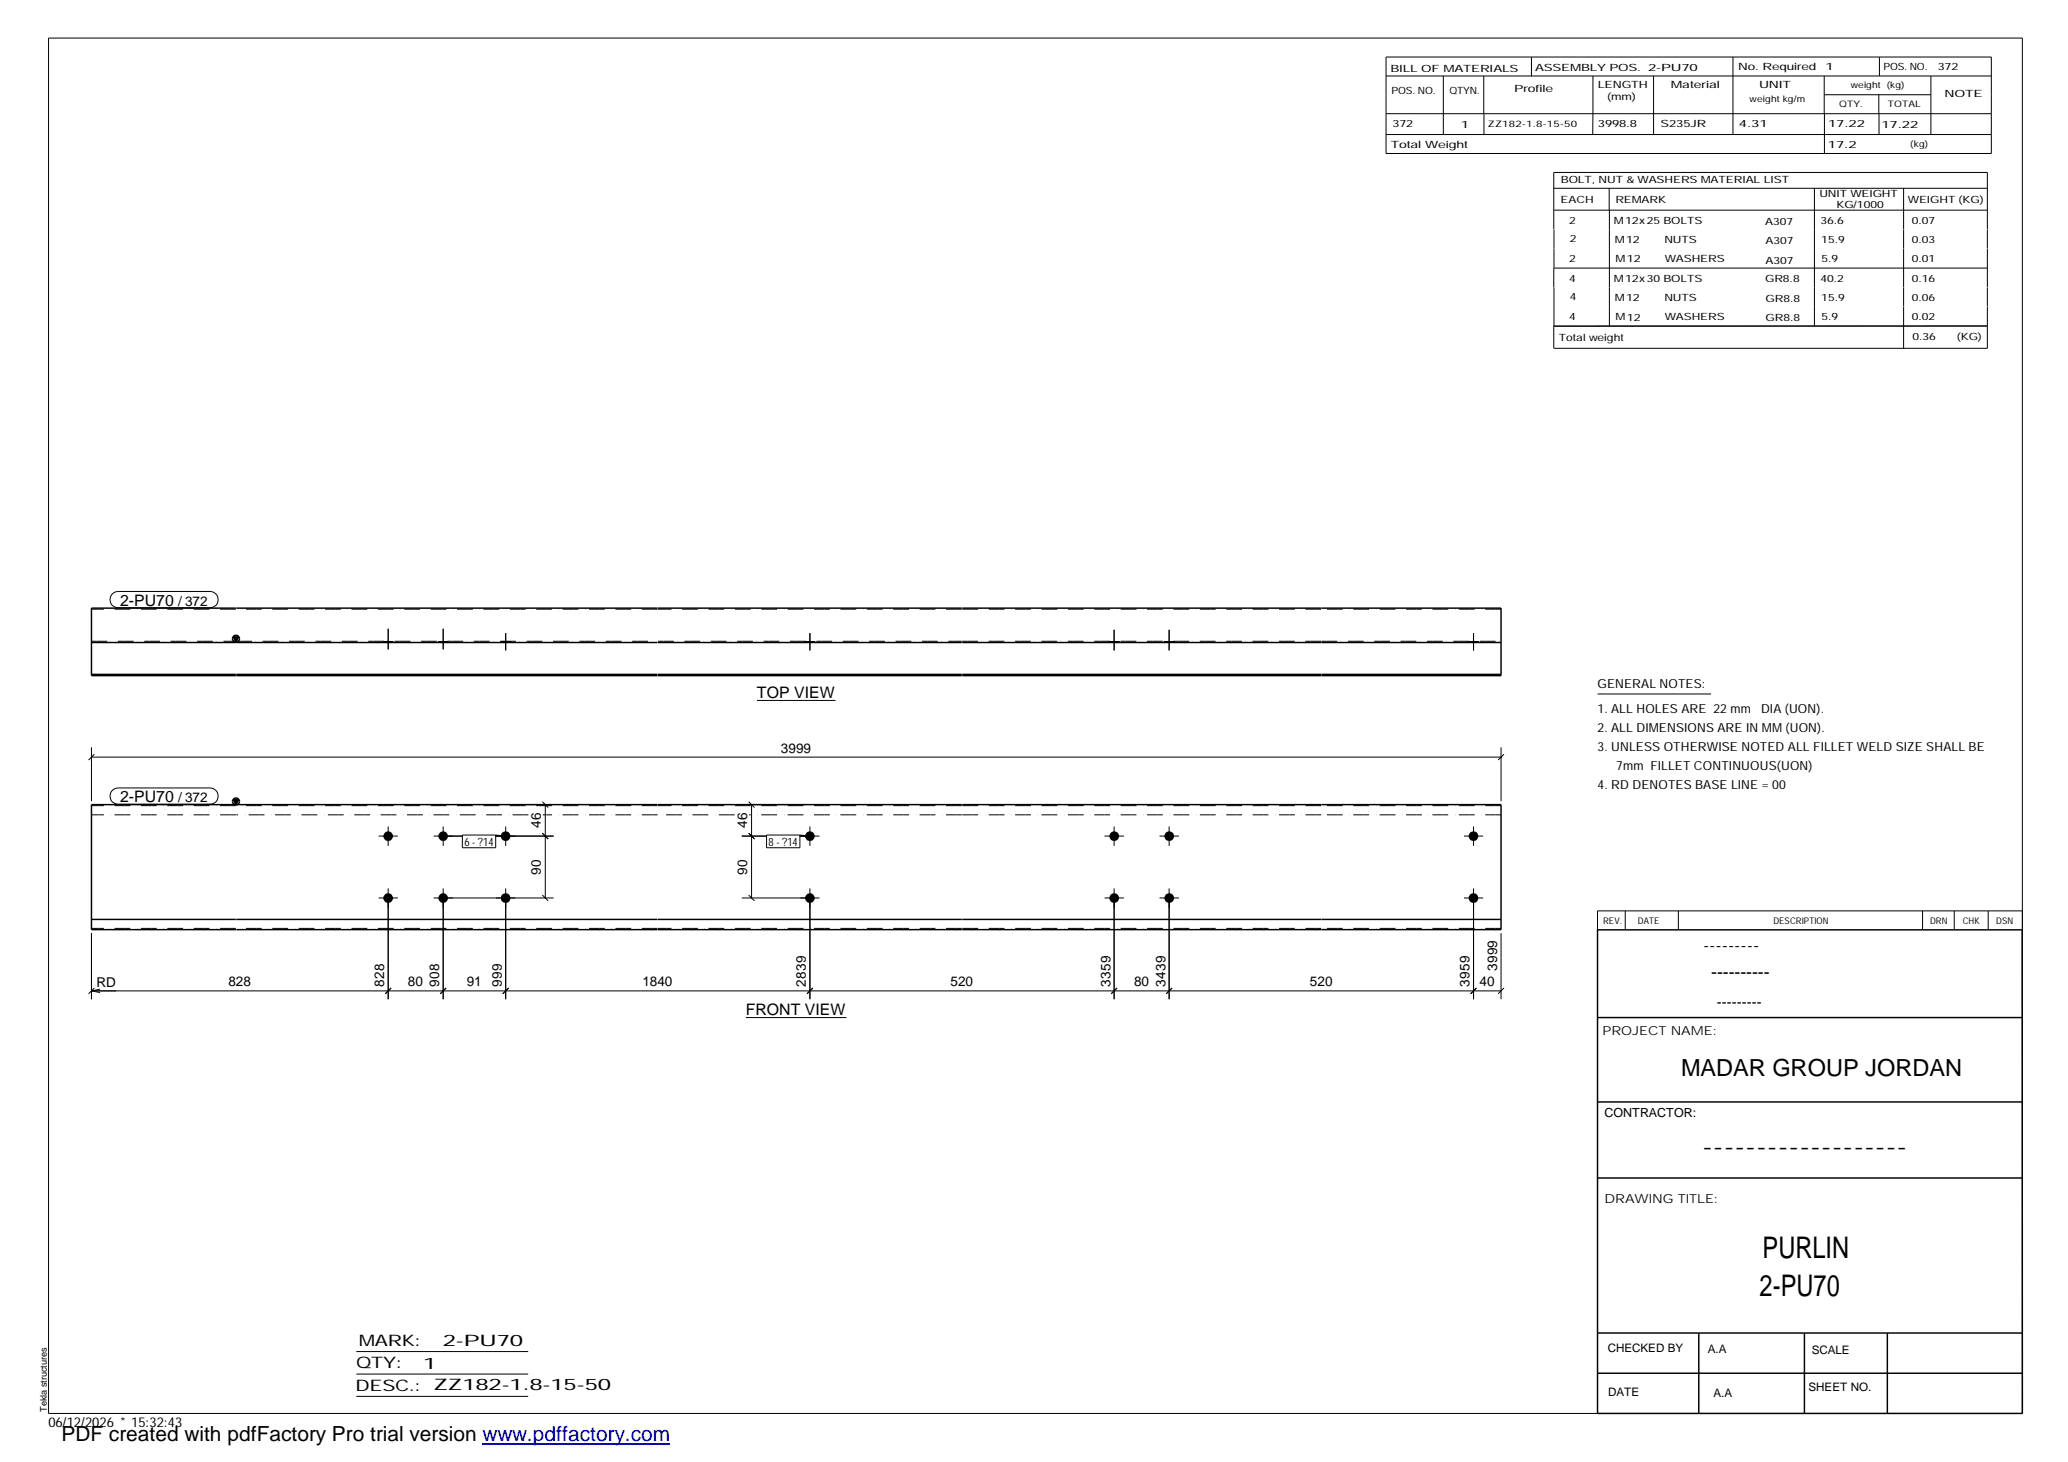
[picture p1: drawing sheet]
<svg xmlns="http://www.w3.org/2000/svg" width="420mm" height="297mm" viewBox="0 0 420 297" stroke-linecap="round" stroke-linejoin="round" font-family="sans-serif">
<g fill="#000">
<path d="M47.4 129.4h1.1l-.6 1zM47.4 162.5h1.1l-.6 1z"/>
<path d="M77.9 130.3h1.9v.2h-1.9z" fill-rule="evenodd"/>
<path d="M77.9 130.3h1.9v.2h-1.9z" fill-rule="evenodd"/>
<path d="M89.1 130.3h1.9v.2h-1.9z" fill-rule="evenodd"/>
<path d="M89.1 130.3h1.9v.2h-1.9z" fill-rule="evenodd"/>
<path d="M101.8 130.3h1.9v.2h-1.9z" fill-rule="evenodd"/>
<path d="M101.8 130.3h1.9v.2h-1.9z" fill-rule="evenodd"/>
<path d="M163.6 130.3h1.9v.2h-1.9z" fill-rule="evenodd"/>
<path d="M163.6 130.3h1.9v.2h-1.9z" fill-rule="evenodd"/>
<path d="M225.4 130.3h2v.2h-2z" fill-rule="evenodd"/>
<path d="M225.4 130.3h2v.2h-2z" fill-rule="evenodd"/>
<path d="M236.6 130.3h1.9v.2h-1.9z" fill-rule="evenodd"/>
<path d="M236.6 130.3h1.9v.2h-1.9z" fill-rule="evenodd"/>
<path d="M298.4 130.3h2v.2h-2z" fill-rule="evenodd"/>
<path d="M298.4 130.3h2v.2h-2z" fill-rule="evenodd"/>
<circle cx="78.9" cy="169.9" r=".97"/>
<circle cx="90" cy="169.9" r=".97"/>
<circle cx="102.7" cy="169.9" r=".98"/>
<circle cx="164.5" cy="169.9" r=".97"/>
<circle cx="226.4" cy="169.9" r=".98"/>
<circle cx="237.6" cy="169.9" r=".98"/>
<circle cx="299.4" cy="169.9" r=".97"/>
<circle cx="78.9" cy="182.5" r=".97"/>
<circle cx="90" cy="182.5" r=".97"/>
<circle cx="102.7" cy="182.5" r=".98"/>
<circle cx="164.5" cy="182.5" r=".97"/>
<circle cx="226.4" cy="182.5" r=".98"/>
<circle cx="237.5" cy="182.5" r=".98"/>
<circle cx="299.4" cy="182.5" r=".98"/>
</g>
<g fill="none" stroke="#000" stroke-width=".2">
<path d="M9.9 7.7h401v279.5h-401zM281.6 11.6h123v19.6h-123zM281.6 15.4h123M293.2 15.4v11.9M301.5 15.4v7.7M311.1 11.6v3.9M323.6 15.4v11.9M336 15.4v11.9M352.1 11.6v15.7M370.6 15.4v7.7M370.7 19.2h21.6M381.7 19.2v3.9"/>
<path d="M381.8 11.6v3.8M392.3 15.4v11.9M281.6 23.1h123M281.6 27.3h123M301.5 23.1v4.2M315.7 38.3h88.1M326.9 38.3v4.4M368.6 38.3v27.9M370.7 23.1v8.1M381.8 23.1v4.2M386.8 38.3v8.3M315.7 42.7h88.1"/>
<path d="M315.7 46.6v-11.6h88.1v11.6M315.7 54.5v3.9M315.7 54.5h88.1M315.7 46.6v7.9M315.7 58.4v7.8M327 42.7v23.5M386.8 46.6v3.9M386.8 50.6v7.7M386.8 58.4v3.9M403.8 46.6v3.9M403.8 50.6v7.7M403.8 58.4v3.9"/>
<path d="M386.8 62.3v8.5M403.8 62.3v8.5h-88.1M403.8 66.2h-88.1v4.5M22.8 120.7l.6-.4 .6-.1h18.7a1.65 1.65 0 0 1 1.6 1.6 1.65 1.65 0 0 1-1.6 1.7h-18.7a1.65 1.65 0 0 1-1.5-1 1.65 1.65 0 0 1 .3-1.8zM77.9 130.3v.2M78.9 127.7v4.2M79.8 130.3v.2M89.1 130.3v.2M90 127.7v4.2M91 130.3v.2M101.8 130.3v.2M102.7 128.6v3.6"/>
<path d="M103.7 130.3v.2M163.6 130.3v.2M164.5 128.6v3.6M165.5 130.3v.2M225.4 130.3v.2M226.4 128v4.2M227.4 130.3v.2M236.6 130.3v.2M237.5 128v4.2M238.5 130.3v.2M298.4 130.3v.2M299.4 128.6v3.6"/>
<path d="M300.4 130.3v.2M18.6 153.8h286.4M18.6 151.8v11M19.2 153.2l-1.2 1.2M153.8 142.3h16M305 151.8v11M305.6 153.2l-1.2 1.2M324.6 141h23M22.8 160.6l.6-.4 .6-.1h18.7a1.65 1.65 0 0 1 1.6 1.6 1.65 1.65 0 0 1-1.6 1.7h-18.7a1.65 1.65 0 0 1-1.5-1 1.65 1.65 0 0 1 .3-1.8zM76.9 169.9h3.9M78.9 167.9v4M88.1 169.9h5.9"/>
<path d="M90 167.9v4M93.9 169.7h6.8v2.5h-6.8zM100.6 169.9h11.9M100.7 169.7l2 .2M102.7 167.9v4M103.4 163.5h9.1M110.2 169.3l1.2 1.2M110.2 162.9l1.2 1.2M110.8 163.5v18.9M150.7 169.9h5.1M150.7 163.5h13.2M152.1 169.3l1.2 1.2"/>
<path d="M152.1 162.9l1.2 1.2M152.7 163.5v18.9M155.7 169.7h6.8v2.5h-6.8zM162.5 169.9h4M162.5 169.7l2 .2M164.5 167.9v4M224.4 169.9h3.9M226.4 167.9v4M235.6 169.9h3.9M237.5 167.9v4M297.4 169.9h3.9M299.4 167.9v4"/>
<path d="M18.6 189.6v13.4M76.9 182.4h3.9M78.9 180.5v22.5M88.1 182.4h24.4M90 180.5v22.5M102.7 180.5v22.5M110.2 181.8l1.2 1.2M150.7 182.4h15.8M152.1 181.8l1.2 1.2M164.5 180.5v22.5M224.4 182.4h3.9M226.4 180.5v22.5"/>
<path d="M235.6 182.4h3.9M237.5 180.5v22.5M297.4 182.4h3.9M299.4 180.5v22.5M305 189.6v13.4M330.2 185.1v3.8M341 185.1v3.8M390.6 185.1v3.8M397 185.1v3.8M403.9 185.1v3.8M410.9 185.1h-86.3v3.8M18.6 201.3h286.4"/>
<path d="M18.6 201.3l1.7 .4M19.2 200.7l-1.2 1.2M20.3 201l-1.7 .3M79.5 200.7l-1.2 1.2M90.6 200.7l-1.1 1.2M103.3 200.7l-1.1 1.2M151.6 206.7h20.4M165.1 200.7l-1.1 1.2M226.9 200.7l-1.1 1.2M238.1 200.7l-1.2 1.2M300 200.7l-1.2 1.2M305.6 200.7l-1.2 1.2"/>
<path d="M72.4 274.6h34.9M72.4 279.2h34.9M72.4 283.7h34.9"/>
</g>
<g fill="none" stroke="#000" stroke-width=".3">
<path d="M18.6 137h29.3M18.6 130.5h29.3M47.4 129.4h1.1l-.6 1zM47.9 123.6h-29.3v13.7h29.3M48 137.3h85.6M48 137h85.6M48 130.5h85.6M48 123.6h85.6M133.7 137.3h61.7M133.7 137h61.7M133.7 130.5h61.7M133.7 123.6h61.7"/>
<path d="M195.5 123.6h109.5v13.7h-109.5M195.5 137h109.5M195.5 130.5h109.5M47.4 162.5h1.1l-.6 1zM47.9 163.5h-29.3v25.4h29.3M48 163.5h85.6M133.7 163.5h61.7M195.5 163.5h109.5v25.4h-109.5M18.6 186.8h29.3M48 186.8h85.6M48 188.9h85.6M133.7 186.8h61.7"/>
<path d="M133.7 188.9h61.7M195.5 186.8h109.5M324.6 188.9h86.3v98.3h-86.3zM324.6 206.7h86.3M324.6 239.3h86.3M324.6 223.9h86.3M324.6 270.8h86.3M324.6 279h86.3M345.1 270.8v16.4M366.6 270.8v16.4M383.5 270.8v16.4"/>
<circle cx="47.9" cy="129.8" r=".7"/>
<circle cx="47.9" cy="162.8" r=".7"/>
</g>
<g fill="none" stroke="#000" stroke-width=".2" stroke-dasharray="1.1 0 2.1 .7 0 1.4" stroke-linecap="butt">
<path d="M18.6 130.3h29.3M47.9 123.8h-29.3M48 130.3h85.6M133.6 123.8h-85.6M133.7 130.3h61.7M195.4 123.8h-61.7M195.5 130.3h72.9M268.4 123.8h-72.9M268.5 130.3h36.5M305 123.8h-36.5M47.9 165.6h-29.3M47.9 163.7h-29.3"/>
<path d="M107.4 165.6h-59.4M133.6 165.6h-23.3M133.6 163.7h-85.6M149.3 165.6h-15.6M195.4 165.6h-43.2M195.4 163.7h-61.7M268.4 165.6h-72.9M268.4 163.7h-72.9M305 165.6h-36.5M305 163.7h-36.5M47.9 188.6h-29.3M133.6 188.6h-85.6"/>
<path d="M195.4 188.6h-61.7M268.4 188.6h-72.9M305 188.6h-36.5"/>
</g>
<path d="M98 293.3h38.2" fill="none" stroke="#00f" stroke-width=".3"/>
<g font-size="6.1">
<text x="358.1" y="255.5">PURLIN</text>
<text x="357.5" y="263.3">2-PU70</text>
</g>
<text font-size="4.8" x="341.5" y="218.6">MADAR GROUP JORDAN</text>
<text font-size="4.2" x="12.5" y="292.7">PDF created with pdfFactory Pro trial version www.pdffactory.com</text>
<g font-size="3.6">
<text x="346.1" y="193.2">---------</text>
<text x="347.7" y="198.6">----------</text>
<text x="345.8" y="234.2">-------------------</text>
</g>
<g font-size="3.2">
<text x="24.4" y="123">2-PU70</text>
<text x="153.8" y="141.8">TOP VIEW</text>
<text x="24.4" y="163">2-PU70</text>
<text x="151.6" y="206.2">FRONT VIEW</text>
<text x="72.9" y="273.5">MARK:</text>
<text x="90" y="273.5">2-PU70</text>
<text x="72.4" y="278">QTY:</text>
<text x="86" y="278.1">1</text>
<text x="72.2" y="282.6">DESC.:</text>
<text x="88.1" y="282.4">ZZ182-1.8-15-50</text>
</g>
<text font-size="3" x="348.8" y="204.5">---------</text>
<g font-size="2.8">
<text x="36.2" y="123">/ 372</text>
<text x="158.7" y="152.9">3999</text>
<text x="36.2" y="163">/ 372</text>
<text x="109.9" y="168.2" transform="rotate(-90 109.9 168.2)">46</text>
<text x="151.8" y="168.2" transform="rotate(-90 151.8 168.2)">46</text>
<text x="109.9" y="177.7" transform="rotate(-90 109.9 177.7)">90</text>
<text x="151.8" y="177.7" transform="rotate(-90 151.8 177.7)">90</text>
<text x="304.2" y="197.3" transform="rotate(-90 304.2 197.3)">3999</text>
<text x="19.6" y="200.5">RD</text>
<text x="46.4" y="200.4">828</text>
<text x="78.1" y="200.4" transform="rotate(-90 78.1 200.4)">828</text>
<text x="82.9" y="200.4">80</text>
<text x="89.2" y="200.4" transform="rotate(-90 89.2 200.4)">908</text>
<text x="94.8" y="200.4">91</text>
<text x="101.9" y="200.4" transform="rotate(-90 101.9 200.4)">999</text>
<text x="130.5" y="200.4">1840</text>
<text x="163.7" y="200.4" transform="rotate(-90 163.7 200.4)">2839</text>
<text x="193.1" y="200.4">520</text>
<text x="225.6" y="200.4" transform="rotate(-90 225.6 200.4)">3359</text>
<text x="230.4" y="200.4">80</text>
<text x="236.8" y="200.4" transform="rotate(-90 236.8 200.4)">3439</text>
<text x="266.1" y="200.4">520</text>
<text x="298.6" y="200.4" transform="rotate(-90 298.6 200.4)">3959</text>
<text x="300.6" y="200.4">40</text>
<text x="9.8" y="290">06/12/2026 * 15:32:43</text>
</g>
<g font-size="2.5">
<text x="324.6" y="139.9">GENERAL NOTES:</text>
<text x="324.6" y="148.7">2. ALL DIMENSIONS ARE IN MM (UON).</text>
<text x="324.6" y="144.9">1. ALL HOLES ARE 22 mm</text>
<text x="357.8" y="144.9">DIA (UON).</text>
<text x="324.6" y="152.5">3. UNLESS OTHERWISE NOTED ALL FILLET WELD SIZE SHALL BE</text>
<text x="324.6" y="160.2">4. RD DENOTES BASE LINE = 00</text>
<text x="328.4" y="156.4">7mm FILLET CONTINUOUS(UON)</text>
<text x="325.6" y="210.3">PROJECT NAME:</text>
<text x="326" y="226.9">CONTRACTOR:</text>
<text x="326" y="244.4">DRAWING TITLE:</text>
</g>
<g font-size="2.4">
<text x="326.7" y="274.7">CHECKED BY</text>
<text x="347" y="275">A.A</text>
<text x="368.1" y="275.1">SCALE</text>
<text x="326.7" y="283.6">DATE</text>
<text x="348.1" y="283.9">A.A</text>
<text x="367.5" y="282.6">SHEET NO.</text>
</g>
<g font-size="2.3">
<text x="94.4" y="171.8">6 - ?14</text>
<text x="156.2" y="171.8">8 - ?14</text>
</g>
<g font-size="2">
<text x="282.5" y="14.6">BILL OF MATERIALS</text>
<text x="311.9" y="14.4">ASSEMBLY POS.</text>
<text x="324.6" y="17.9">LENGTH</text>
<text x="334.9" y="14.4">2-PU70</text>
<text x="339.5" y="17.9">Material</text>
<text x="353.1" y="14.2">No. Required</text>
<text x="357.4" y="17.9">UNIT</text>
<text x="370.9" y="14.2">1</text>
<text x="382.7" y="14.2">POS. NO.</text>
<text x="393.7" y="14.3">372</text>
<text x="282.7" y="19.1">POS. NO.</text>
<text x="294.5" y="19">QTYN.</text>
<text x="307.6" y="18.7">Profile</text>
<text x="326.5" y="20.4">(mm)</text>
<text x="395.1" y="19.6">NOTE</text>
<text x="282.9" y="25.8">372</text>
<text x="296.8" y="26">1</text>
<text x="324.7" y="25.9">3998.8</text>
<text x="337.4" y="25.9">S235JR</text>
<text x="353.3" y="25.9">4.31</text>
<text x="371.4" y="25.9">17.22</text>
<text x="382.3" y="25.9">17.22</text>
<text x="282.6" y="30.1">Total Weight</text>
<text x="371.4" y="30">17.2</text>
<text x="317.1" y="41.3">EACH</text>
<text x="317.1" y="37.2">BOLT, NUT &amp; WASHERS MATERIAL LIST</text>
<text x="328.2" y="41.3">REMARK</text>
<text x="369.7" y="40.1">UNIT WEIGHT</text>
<text x="387.6" y="41.2">WEIGHT (KG)</text>
<text x="318.8" y="45.4">2</text>
<text x="327.9" y="45.6">M12x25 BOLTS</text>
<text x="358.6" y="45.6">A307</text>
<text x="369.9" y="45.5">36.6</text>
<text x="373.1" y="42.2">KG/1000</text>
<text x="388.4" y="45.5">0.07</text>
<text x="318.8" y="53.3">2</text>
<text x="318.9" y="49.2">2</text>
<text x="328.1" y="49.3">M12</text>
<text x="328.3" y="53.3">M12</text>
<text x="338.2" y="49.4">NUTS</text>
<text x="338.2" y="53.3">WASHERS</text>
<text x="358.7" y="49.6">A307</text>
<text x="358.7" y="53.5">A307</text>
<text x="370" y="49.3">15.9</text>
<text x="370.1" y="53.2">5.9</text>
<text x="388.4" y="49.4">0.03</text>
<text x="388.4" y="53.3">0.01</text>
<text x="318.8" y="57.2">4</text>
<text x="327.9" y="57.3">M12x30 BOLTS</text>
<text x="358.6" y="57.4">GR8.8</text>
<text x="369.9" y="57.3">40.2</text>
<text x="388.4" y="57.2">0.16</text>
<text x="318.8" y="65.1">4</text>
<text x="318.9" y="61">4</text>
<text x="328.1" y="61.2">M12</text>
<text x="328.3" y="65.1">M12</text>
<text x="338.2" y="61.2">NUTS</text>
<text x="338.2" y="65.1">WASHERS</text>
<text x="358.7" y="61.4">GR8.8</text>
<text x="358.7" y="65.3">GR8.8</text>
<text x="370" y="61.1">15.9</text>
<text x="370.1" y="65">5.9</text>
<text x="388.4" y="61.2">0.06</text>
<text x="388.4" y="65.1">0.02</text>
<text x="316.7" y="69.3">Total weight</text>
<text x="388.6" y="69.1">0.36</text>
<text x="397.6" y="69">(KG)</text>
</g>
<g font-size="1.9">
<text x="325.7" y="187.8">REV.</text>
<text x="332.8" y="187.6">DATE</text>
<text x="360.3" y="187.7">DESCRIPTION</text>
<text x="392.1" y="187.6">DRN</text>
<text x="398.8" y="187.6">CHK</text>
<text x="405.6" y="187.7">DSN</text>
<text x="9.5" y="286.8" transform="rotate(-90 9.5 286.8)">Tekla structures</text>
</g>
<g font-size="1.8">
<text x="376" y="17.9">weight (kg)</text>
<text x="355.5" y="20.7">weight kg/m</text>
<text x="373.6" y="21.7">QTY.</text>
<text x="383.5" y="21.8">TOTAL</text>
<text x="302.3" y="25.9">ZZ182-1.8-15-50</text>
<text x="388.1" y="29.8">(kg)</text>
</g>
</svg>
